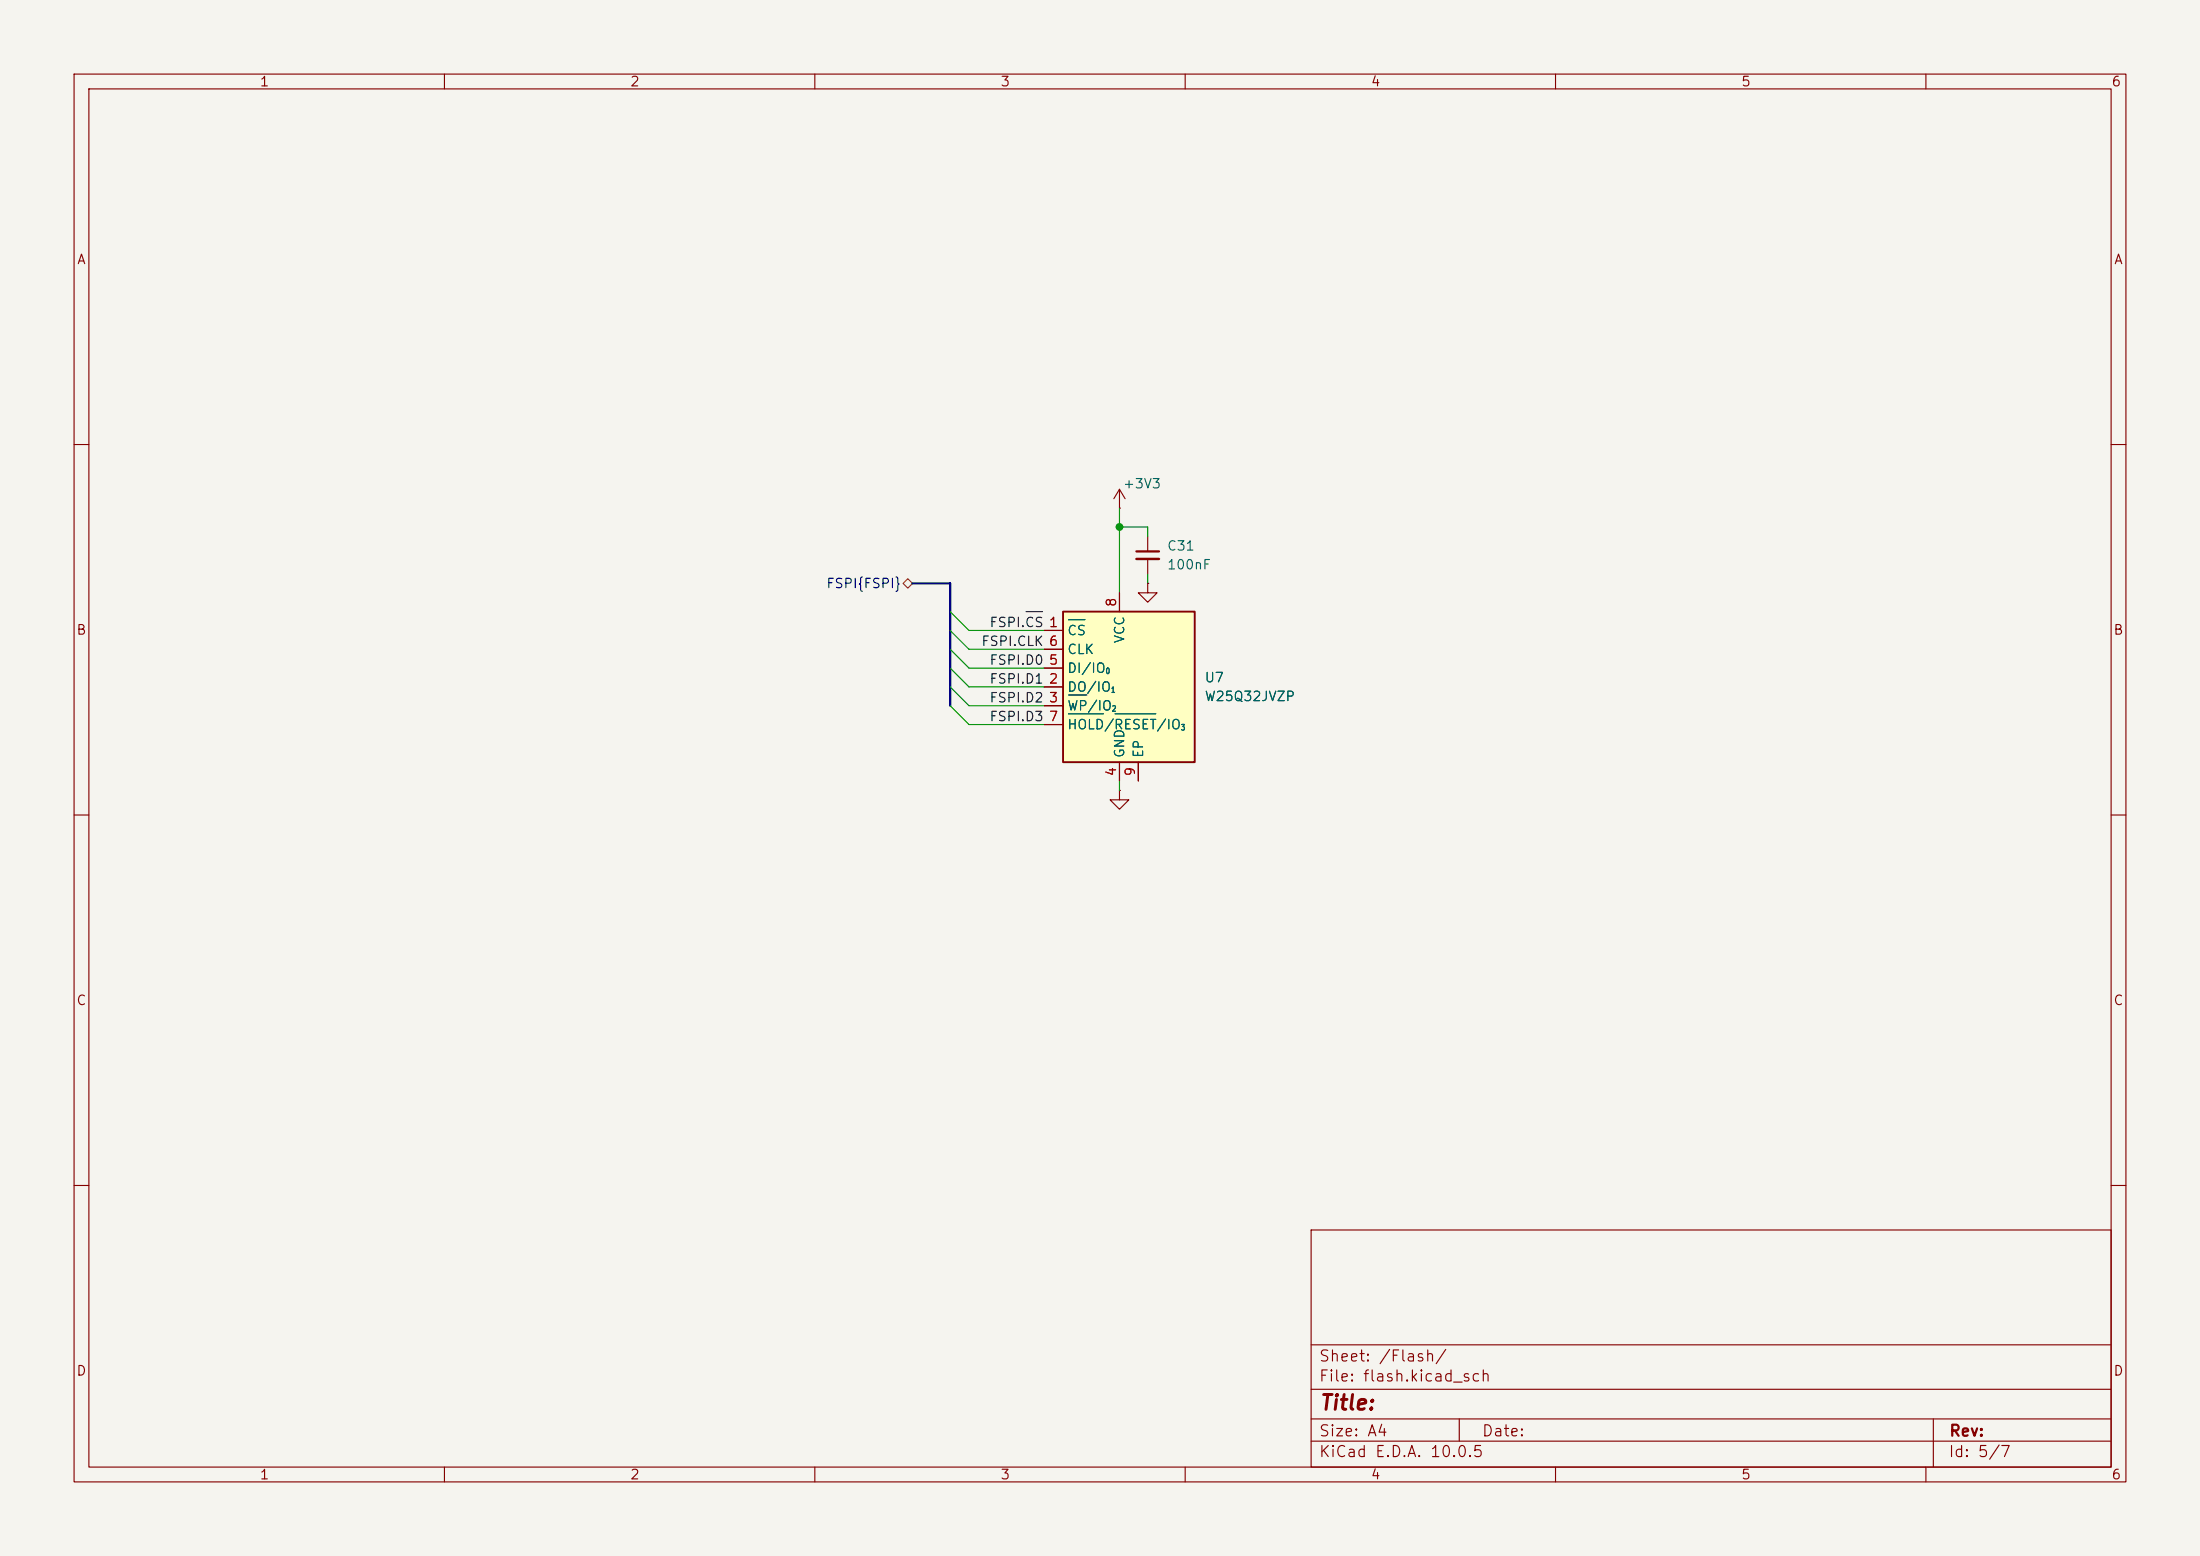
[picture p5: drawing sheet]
<svg xmlns="http://www.w3.org/2000/svg" width="297mm" height="210mm" viewBox="0 0 297 210" stroke-linecap="round" stroke-linejoin="round" font-family="sans-serif">
<path d="M0 0h297v210h-297z" fill="#f5f4ef" stroke="#f5f4ef" stroke-width=".14"/>
<g fill="none" stroke="#840000" stroke-width=".15">
<path d="M10 10h277v190h-277zM12 12h273v186h-273zM60 10v2M110 10v2M160 10v2M210 10v2M260 10v2M10 60h2M151.1 68.6h.1M151.1 66l-.7 1.3M151.1 66l.8 1.3M151.1 66v2.6"/>
<path d="M154.9 78.7v1.3h1.3l-1.3 1.3-1.2-1.3h1.2M154.9 78.7h.1M154.9 72.4v2M154.9 75.4v2.1M285 60h2M10 110h2M151.1 106.7v1.3h1.3l-1.3 1.2-1.2-1.2h1.2M151.1 106.7h.1M285 110h2M10 160h2M177 166h108v32h-108zM285 160h2"/>
<path d="M60 198v2M110 198v2M160 198v2M177 194.5h108M177 191.5h108M177 187.5h108M177 181.5h108M197 191.5v3M210 198v2M260 198v2M261 191.5v6.5"/>
</g>
<path d="M153.4 74.4h3.1" fill="none" stroke="#840000" stroke-width=".3"/>
<path d="M153.4 75.4h3.1" fill="none" stroke="#840000" stroke-width=".33"/>
<path d="M143.5 82.6h17.8v20.3h-17.8z" fill="#ffffc2"/>
<path d="M143.5 82.6h17.8v20.3h-17.8z" fill="none" stroke="#840000" stroke-width=".25"/>
<path d="M154.9 78.7h.1M141 85.1h2.5M141 92.7h2.5M141 95.3h2.5M141 90.2h2.5M141 87.6h2.5M141 97.8h2.5M151.1 80v2.6M151.1 102.9v2.5M153.7 102.9v2.5" fill="none" stroke="#840000" stroke-width=".15"/>
<path d="M144.2 83.6h2.3M144.2 93.8h2.5M144.2 96.3h4.8M150.5 96.3h5.5" fill="none" stroke="#006464" stroke-width=".15"/>
<path d="M121.9 78.7l.7-.6 .6 .6-.6 .7z" fill="none" stroke="#725600" stroke-width=".15"/>
<path d="M138.5 82.5h2.2" fill="none" stroke="#0f0f0f" stroke-width=".15"/>
<path d="M123.2 78.7h5.1v16.6" fill="none" stroke="#000084" stroke-width=".3"/>
<path d="M151.1 68.6v11.4M151.1 71.1h3.8v1.3M154.9 77.5v1.2M128.3 85.1l2.5 2.5h10.2M128.3 87.6l2.5 2.6h10.2M128.3 82.6l2.5 2.5h10.2M128.3 90.2l2.5 2.5h10.2M128.3 92.7l2.5 2.6h10.2M128.3 95.3l2.5 2.5h10.2M151.1 105.4v1.3" fill="none" stroke="#009600" stroke-width=".15"/>
<circle cx="151.1" cy="71.1" r=".46" fill="#009600" stroke="#009600" stroke-width=".14"/>
<text font-size="2" fill="#840000" x="178" y="190.8">Title:</text>
<g font-size="1.5" fill="#840000">
<text x="178" y="184.1">Sheet: /Flash/</text>
<text x="178" y="186.8">File: flash.kicad_sch</text>
<text x="178" y="197">KiCad E.D.A. 10.0.5</text>
<text x="178" y="194.2">Size: A4</text>
<text x="200" y="194.2">Date:</text>
<text x="263" y="197">Id: 5/7</text>
<text x="263" y="194.2">Rev:</text>
</g>
<g font-size="1.3" fill="#840000">
<text x="35" y="12">1</text>
<text x="85" y="12">2</text>
<text x="135" y="12">3</text>
<text x="185" y="12">4</text>
<text x="235" y="12">5</text>
<text x="285" y="12">6</text>
<text x="10.3" y="36">A</text>
<text x="285.3" y="36">A</text>
<text x="10.2" y="86">B</text>
<text x="285.2" y="86">B</text>
<text x="10.2" y="136">C</text>
<text x="285.2" y="136">C</text>
<text x="10.2" y="186">D</text>
<text x="285.2" y="186">D</text>
<text x="35" y="200">1</text>
<text x="85" y="200">2</text>
<text x="135" y="200">3</text>
<text x="185" y="200">4</text>
<text x="235" y="200">5</text>
<text x="285" y="200">6</text>
</g>
<g font-size="1.3" fill="#006464">
<text x="151.5" y="66.2">+3V3</text>
<text x="157.5" y="74.6">C31</text>
<text x="157.5" y="77.2">100nF</text>
<text x="144" y="86.1">CS</text>
<text x="144" y="88.6">CLK</text>
<text x="152.1" y="86.9" transform="rotate(-90 152.1 86.9)">VCC</text>
<text x="144" y="93.7">DO/IO</text>
<text x="144" y="91.1">DI/IO</text>
<text x="162.5" y="92.4">U7</text>
<text x="162.5" y="94.9">W25Q32JVZP</text>
<text x="144" y="96.2">WP/IO</text>
<text x="144" y="98.8">HOLD/RESET/IO</text>
<text x="152.1" y="102.4" transform="rotate(-90 152.1 102.4)">GND</text>
<text x="154.6" y="102.4" transform="rotate(-90 154.6 102.4)">EP</text>
</g>
<text font-size="1.3" fill="#000084" x="111.5" y="79.7">FSPI{FSPI}</text>
<g font-size="1.3" fill="#a90000">
<text x="151" y="82" transform="rotate(-90 151 82)">8</text>
<text x="141.5" y="85">1</text>
<text x="141.5" y="87.5">6</text>
<text x="141.5" y="92.6">2</text>
<text x="141.5" y="95.1">3</text>
<text x="141.5" y="90">5</text>
<text x="141.5" y="97.7">7</text>
<text x="151" y="104.9" transform="rotate(-90 151 104.9)">4</text>
<text x="153.5" y="104.9" transform="rotate(-90 153.5 104.9)">9</text>
</g>
<g font-size="1.3" fill="#0f0f0f">
<text x="132.4" y="87.5">FSPI.CLK 6</text>
<text x="133.5" y="85">FSPI.CS 1</text>
<text x="133.5" y="90">FSPI.D0</text>
<text x="133.5" y="92.6">FSPI.D1</text>
<text x="133.5" y="95.1">FSPI.D2</text>
<text x="133.5" y="97.7">FSPI.D3</text>
</g>
<g font-size=".8" fill="#006464">
<text x="149.2" y="91.1">0</text>
<text x="149.9" y="93.7">1</text>
<text x="150" y="96.2">2</text>
<text x="159.4" y="98.8">3</text>
</g>
</svg>
